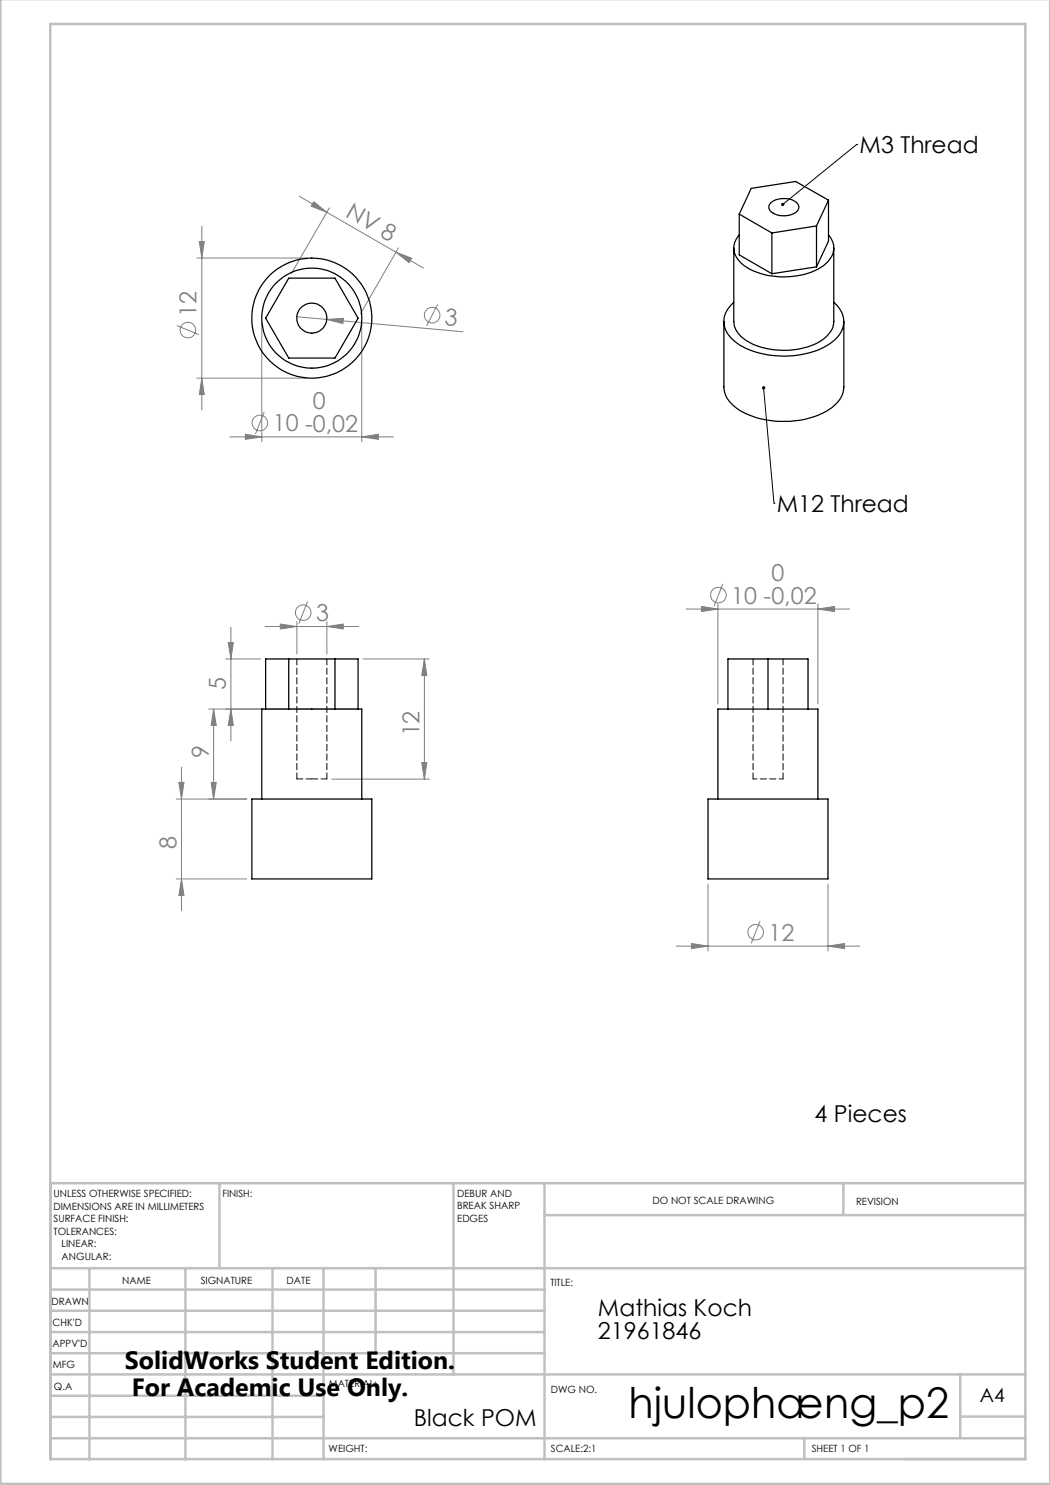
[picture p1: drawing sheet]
<svg xmlns="http://www.w3.org/2000/svg" width="210mm" height="297mm" viewBox="0 0 210 297" stroke-linecap="round" stroke-linejoin="round" font-family="sans-serif">
<g fill="none" stroke="#808080" stroke-width=".2">
<path d="M59.9 39.3l5.4 3.1M39.4 51.6h21.9M39.9 48.3h1l-.5 3.3zM40.4 45.3v36.7M62.8 40.4l2.5 2-3.1-1.2zM65.3 42.4l19.4 11.2M65.9 41.6l-7.7 13.1M79.2 50.4l3.1 1.2-.5 .9zM79.7 49.6l-7.6 13.2M35.3 65.1l4.5 1.8M39.4 75.6h21.9M40.4 75.6l.5 3.3h-1z"/>
<path d="M52.4 64.6v23.8M59.4 63.4l5.9 .5M65.3 63.9l3.4-.2-.1 1zM65.3 63.9l27.3 2.5M72.4 64.6v23.8M87.5 60.9l-2.2 4.3M46 87.4h32.7M49.1 86.9l3.3 .5-3.3 .5zM52.8 82.4l-1.7 4.4M72.4 87.4l3.3-.5v1zM144.6 116.8l-1.8 4.4M45.2 131.8h6.9"/>
<path d="M45.6 128.5h1.1l-.5 3.3zM46.2 125.4v22.8M53 125.3h18.7M56.1 124.8l3.3 .5-3.3 .5zM59.4 124.3v6.5M61.5 120.3l-1.7 4.4M65.4 125.3l3.3-.5v1zM65.4 124.3v6.5M72.6 131.8h13.3M84.9 131.8v24M84.9 131.8l.5 3.3h-1.1zM137.2 121.8h32.7"/>
<path d="M140.3 121.3l3.3 .5-3.3 .5zM143.6 120.8v20M163.6 121.8l3.3-.5v1zM163.6 120.8v20M35.3 159.8h14.1M35.8 156.5h1l-.5 3.3zM36.3 153.5v28.6M41.7 141.8h29.7M42.2 156.5h1.1l-.6 3.3zM42.7 141.8v18M42.7 141.8l.6 3.3h-1.1zM46.2 141.8l.5 3.3h-1.1z"/>
<path d="M66.4 155.8h19.5M84.3 152.5h1.1l-.5 3.3zM35.3 175.8h14.1M36.3 175.8l.5 3.3h-1zM141.6 176.8v13.4M165.6 176.8v13.4M135.3 189.2h36.6M138.3 188.7l3.3 .5-3.3 .5zM152 184.2l-1.8 4.5M165.6 189.2l3.3-.5v1z"/>
<circle cx="37.6" cy="66" r="1.56"/>
<circle cx="86.4" cy="63" r="1.56"/>
<circle cx="52" cy="84.6" r="1.55"/>
<circle cx="143.7" cy="119" r="1.55"/>
<circle cx="60.6" cy="122.5" r="1.56"/>
<circle cx="151.1" cy="186.4" r="1.55"/>
</g>
<path d="M171.3 28.9h.1M171.3 28.9l-14.7 12M152.7 77.6l2.1 23M154.8 100.6h.1" fill="none" stroke="#000" stroke-width=".2"/>
<g fill="none" stroke="#c0c0c0" stroke-width=".5">
<path d="M.1 -.1v296.9h209.9v-296.9M10.1 4.8h195v287h-195zM43.9 236.6v17M90.7 236.6v38.3M108.9 236.6v55.3M168.7 236.6v6.3M205.1 236.6h-195v55.3M10.1 253.6h195M10.1 257.9h98.8M17.9 253.6v38.3M37.1 253.6v38.3M54.5 253.6v38.3"/>
<path d="M64.7 253.6v38.3M75.1 253.6v17M108.9 243h96.2M10.1 270.6h98.8M10.1 266.4h98.8M10.1 262.1h98.8M10.1 279.1h54.6M10.1 274.9h195M192.1 274.8v12.7M10.1 287.7h195M10.1 283.4h54.6M160.9 287.5v4.3"/>
<path d="M192.1 283.3h13"/>
</g>
<path d="M156.3 40.6v.5l.3-.2-.3 .2a.34 .34 0 0 0 .5 0 .34 .34 0 0 0 0-.4 .34 .34 0 0 0-.5-.1zM152.5 77.3a.34 .34 0 0 0 .1 .5 .34 .34 0 0 0 .5-.2 .34 .34 0 0 0-.4-.4v.4v-.4z" fill="#000"/>
<g fill="#808080">
<path d="M65.3 63.9l3.4-.2-.1 1z"/>
<path d="M165.6 189.2l3.3-.5v1zM138.3 188.7l3.3 .5-3.3 .5z"/>
<path d="M56.1 124.8l3.3 .5-3.3 .5zM65.4 125.3l3.3-.5v1zM140.3 121.3l3.3 .5-3.3 .5zM163.6 121.8l3.3-.5v1zM49.1 86.9l3.3 .5-3.3 .5zM72.4 87.4l3.3-.5v1z"/>
<path d="M42.2 156.5h1.1l-.6 3.3zM42.7 141.8l.6 3.3h-1.1zM84.3 152.5h1.1l-.5 3.3zM84.9 131.8l.5 3.3h-1.1z"/>
<path d="M35.8 156.5h1l-.5 3.3zM36.3 175.8l.5 3.3h-1zM45.6 128.5h1.1l-.5 3.3zM46.2 141.8l.5 3.3h-1.1zM39.9 48.3h1l-.5 3.3zM40.4 75.6l.5 3.3h-1z"/>
<path d="M62.8 40.4l2.5 2-3.1-1.2zM79.2 50.4l3.1 1.2-.5 .9z"/>
</g>
<g fill="none" stroke="#000" stroke-width=".25">
<path d="M57.7 55.6h9.3l4.6 8-4.6 8h-9.3l-4.6-8zM146.8 49.6v14.7a5.1 5.1 0 0 0 3.3 4.3 15.4 15.4 0 0 0 14.4-.6 4.6 4.6 0 0 0 2.3-3.7v-14.7M147.8 47a3.9 3.9 0 0 0 .7 5.9 14.8 14.8 0 0 0 12.6 1.9 7.8 7.8 0 0 0 5.5-4 3.7 3.7 0 0 0-.9-3.8M147.8 42.8l6.6 3.8M147.8 42.8v8.2l6.6 3.7M154.1 40.6a4.2 4.2 0 0 1 5.4 .2 1.39 1.39 0 0 1-1.1 2.1 4 4 0 0 1-4.5-.9l-.1-.8zM154.4 46.6v8.1M163.3 45.2l-8.9 1.4M163.3 45.2v8.2M163.3 53.4l-8.9 1.3M165.7 40l-6.6-3.7-8.9 1.4-2.4 5.1M165.7 40l-2.4 5.2"/>
<path d="M165.7 40v8.2l-2.4 5.2M144.8 64.3v13.1a5.7 5.7 0 0 0 3.2 4.7 18.7 18.7 0 0 0 17.6 0 5.7 5.7 0 0 0 3.2-4.7v-13.1M146.8 60.5a4.7 4.7 0 0 0 0 7.6 15.3 15.3 0 0 0 9.7 3.1 15.9 15.9 0 0 0 10.4-3.2 4.7 4.7 0 0 0-.1-7.5M57.7 131.8v10M67 131.8v10M153.6 131.8v10M50.4 159.8h24v16h-24zM52.4 159.8v-18h20v18M53.1 141.8v-10h18.5v10M141.6 159.8h24v16h-24zM143.6 159.8v-18h20v18M145.6 141.8v-10h16v10"/>
<circle cx="62.4" cy="63.6" r="10"/>
<circle cx="62.4" cy="63.6" r="12"/>
<circle cx="62.4" cy="63.6" r="3"/>
</g>
<path d="M59.4 131.8v24M150.6 131.8v24M59.4 155.8h3M62.4 155.8h3M65.4 155.8v-24M156.6 155.8v-24" fill="none" stroke="#000" stroke-width=".2" stroke-dasharray="1.3 .6" stroke-dashoffset=".1"/>
<path d="M150.6 155.8h6" fill="none" stroke="#000" stroke-width=".2" stroke-dasharray="1.3 .6" stroke-dashoffset=".5"/>
<text font-size="8.5" x="125.7" y="283.5">hjulophæng_p2</text>
<g font-size="5">
<text x="25" y="273.7">SolidWorks Student Edition.</text>
<text x="26.4" y="279.2">For Academic Use Only.</text>
</g>
<g font-size="4.7">
<text x="171.9" y="30.6">M3 Thread</text>
<text x="155.4" y="102.4">M12 Thread</text>
<text x="162.9" y="224.5">4 Pieces</text>
<text x="119.6" y="263.2">Mathias Koch</text>
<text x="119.6" y="267.8">21961846</text>
<text x="82.8" y="285.3">Black POM</text>
</g>
<g font-size="4.7" fill="#808080">
<text x="68.9" y="43.3" transform="rotate(30 68.9 43.3)">NV 8</text>
<text x="39.3" y="63.4" transform="rotate(-90 39.3 63.4)">12</text>
<text x="88.9" y="64.9" transform="rotate(5 88.9 64.9)">3</text>
<text x="62.6" y="81.8">0</text>
<text x="54.6" y="86.3">10 -0,02</text>
<text x="154.3" y="116.2">0</text>
<text x="63.2" y="124.2">3</text>
<text x="146.3" y="120.7">10 -0,02</text>
<text x="45.2" y="138" transform="rotate(-90 45.2 138)">5</text>
<text x="83.9" y="147.3" transform="rotate(-90 83.9 147.3)">12</text>
<text x="41.7" y="151.6" transform="rotate(-90 41.7 151.6)">9</text>
<text x="35.3" y="169.9" transform="rotate(-90 35.3 169.9)">8</text>
<text x="153.7" y="188.1">12</text>
</g>
<text font-size="3.9" x="196" y="280.4">A4</text>
<g font-size="2">
<text x="10.7" y="239.5">UNLESS OTHERWISE SPECIFIED:</text>
<text x="44.5" y="239.5">FINISH:</text>
<text x="91.4" y="239.4">DEBUR AND</text>
<text x="10.7" y="242">DIMENSIONS ARE IN MILLIMETERS</text>
<text x="10.7" y="244.5">SURFACE FINISH:</text>
<text x="91.4" y="241.9">BREAK SHARP</text>
<text x="91.4" y="244.4">EDGES</text>
<text x="130.5" y="240.8">DO NOT SCALE DRAWING</text>
<text x="171.2" y="241">REVISION</text>
<text x="10.7" y="247">TOLERANCES:</text>
<text x="12.3" y="249.5">LINEAR:</text>
<text x="12.3" y="252">ANGULAR:</text>
<text x="24.4" y="256.9">NAME</text>
<text x="40.1" y="256.8">SIGNATURE</text>
<text x="57.3" y="256.8">DATE</text>
<text x="110.1" y="257.1">TITLE:</text>
<text x="10.3" y="260.9">DRAWN</text>
<text x="10.5" y="269.3">APPV'D</text>
<text x="10.5" y="265.2">CHK'D</text>
<text x="10.6" y="273.6">MFG</text>
<text x="10.8" y="278">Q.A</text>
<text x="65.8" y="277.4">MATERIAL:</text>
<text x="110.2" y="278.5">DWG NO.</text>
<text x="65.7" y="290.4">WEIGHT:</text>
<text x="110.2" y="290.5">SCALE:2:1</text>
<text x="162.4" y="290.4">SHEET 1 OF 1</text>
</g>
</svg>
